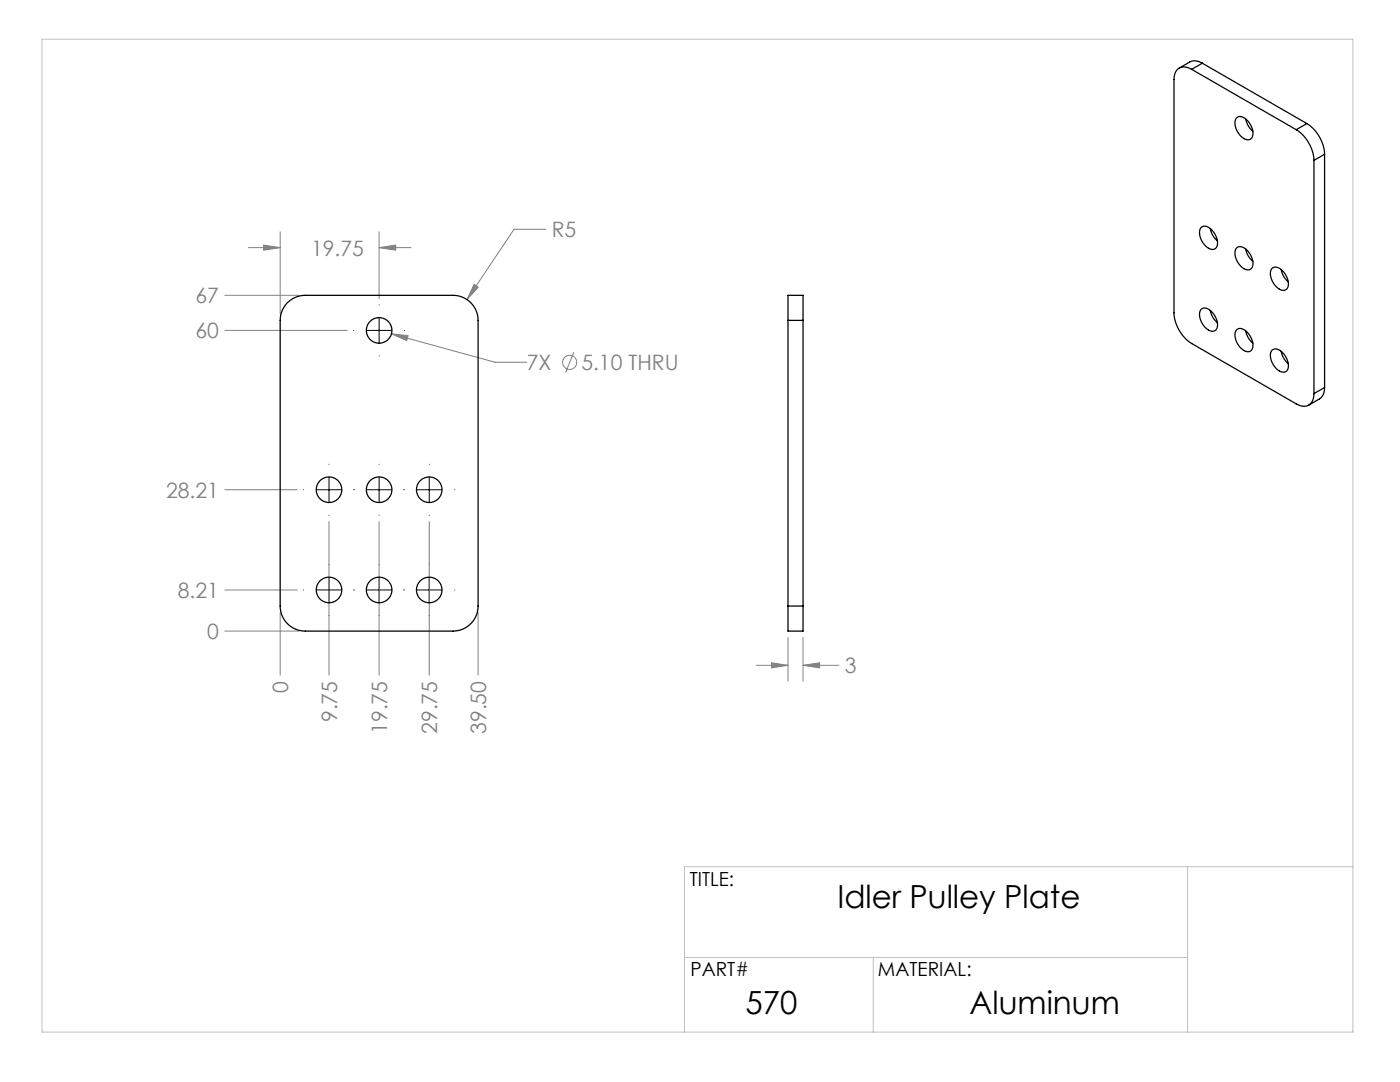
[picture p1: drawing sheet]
<svg xmlns="http://www.w3.org/2000/svg" width="279mm" height="216mm" viewBox="0 0 279 216" stroke-linecap="round" stroke-linejoin="round" font-family="sans-serif">
<g fill="none" stroke="#808080" stroke-width=".2">
<path d="M44.9 58.9h14.7M49.6 49.4h6.3M52.6 48.9l3.3 .5-3.3 .5zM55.9 46.2v16.5M75.7 49.4l3.3-.5v1zM75.7 46.2v13.4M75.7 49.4h6.3M94.6 56.7l.9 .6-2.3 2.5zM108.9 45.7h-6.3l-9.4 14.1M44.9 65.9h24.4M78.1 66.6l3.3 .4-.2 1zM78.1 66.6l20.7 5.7h6.3"/>
<path d="M114.5 70.3l-1.6 4M44.9 97.7h14.4M44.9 117.7h14.4M65.7 104.1v30.6M75.7 104.1v30.6M85.7 104.1v30.6M44.9 125.9h14.7M55.9 122.2v12.5M95.4 122.2v12.5M150.9 132.8h6.4M154 132.3l3.3 .5-3.3 .5zM157.3 127.2v8.7"/>
<path d="M160.3 132.8l3.3-.5v1zM160.3 127.2v8.7M160.3 132.8h7.1"/>
<circle cx="113.7" cy="72.3" r="1.41"/>
</g>
<g fill="none" stroke="#000" stroke-width=".2">
<path d="M70.6 65.9h.1M73.1 65.9h5.1M75.7 60.8h.1M75.7 63.4v5.1M75.7 71h.1M80.7 65.9h.1M60.6 97.7h.1M63.1 97.7h5.1M65.7 92.6h.1M65.7 95.2v5.1M70.6 97.7h.1M70.7 97.7h.1"/>
<path d="M73.1 97.7h5.1M75.7 92.6h.1M75.7 95.2v5.1M80.6 97.7h.1M80.7 97.7h.1M83.1 97.7h5.1M85.7 92.6h.1M85.7 95.2v5.1M90.7 97.7h.1M60.6 117.7h.1M63.1 117.7h5.1M65.7 102.8h.1"/>
<path d="M65.7 112.6h.1M65.7 115.2v5.1M70.6 117.7h.1M70.7 117.7h.1M73.1 117.7h5.1M75.7 102.8h.1M75.7 112.6h.1M75.7 115.2v5.1M80.6 117.7h.1M80.7 117.7h.1M83.1 117.7h5.1M85.7 102.8h.1"/>
<path d="M85.7 112.6h.1M85.7 115.2v5.1M90.7 117.7h.1M65.7 122.8h.1M75.7 122.8h.1M85.7 122.8h.1"/>
</g>
<path d="M8.4 7.8h261.6v198.1h-261.6zM237 172.9v33M270 172.9h-133.4v33M136.6 191h100.4M174.3 191v14.9" fill="none" stroke="#c0c0c0" stroke-width=".2"/>
<path d="M52.6 48.9l3.3 .5-3.3 .5zM75.7 49.4l3.3-.5v1zM94.6 56.7l-1.4 3.1 2.3-2.5zM78.1 66.6l3.1 1.4 .2-1zM154 132.3l3.3 .5-3.3 .5zM160.3 132.8l3.3-.5v1z" fill="#808080"/>
<g fill="none" stroke="#000" stroke-width=".25">
<path d="M237.8 13.8a2.16 2.16 0 0 0-2.5-.2 2.16 2.16 0 0 0-1 2.3v46.5a7.8 7.8 0 0 0 3.5 6.1l20.9 12.1a2.16 2.16 0 0 0 2.5 .2 2.16 2.16 0 0 0 1-2.3M237.8 13.8l20.9 12.1M240 12.6a2.47 2.47 0 0 0-2.5-.2l-2.2 1.2M240 12.6l-2.2 1.2M240 12.6l20.8 12.1M246.8 23.5a1.68 1.68 0 0 1 2.3 .8 2.75 2.75 0 0 1 .5 3.4 1.85 1.85 0 0 1-2.3-1 2.87 2.87 0 0 1-.5-3.2zM248.6 23.7a4.2 4.2 0 0 0 1.4 2.5M258.7 25.9a7.8 7.8 0 0 1 3.5 6.1M260.8 24.7a7.8 7.8 0 0 1 3.5 6.1M260.8 24.7l-2.1 1.2M262.2 32v46.5M264.3 30.8l-2.1 1.2"/>
<path d="M264.3 30.8v46.5M239.7 45.4a1.68 1.68 0 0 1 2.4 .7 2.75 2.75 0 0 1 .5 3.5 1.85 1.85 0 0 1-2.4-1 2.87 2.87 0 0 1-.5-3.2zM241.5 45.6a4.2 4.2 0 0 0 1.5 2.5M246.8 49.5a1.68 1.68 0 0 1 2.3 .7 2.75 2.75 0 0 1 .5 3.5 1.85 1.85 0 0 1-2.3-1 2.87 2.87 0 0 1-.5-3.2zM248.6 49.7a4.2 4.2 0 0 0 1.4 2.4M253.9 53.6a1.68 1.68 0 0 1 2.3 .7 2.75 2.75 0 0 1 .5 3.4 1.85 1.85 0 0 1-2.4-.9 2.87 2.87 0 0 1-.4-3.2zM255.7 53.8a4.2 4.2 0 0 0 1.4 2.4M57.2 60.6a5 5 0 0 1 3.7-1.7h29.5a5 5 0 0 1 5 5v57a5 5 0 0 1-5 5h-29.5a5 5 0 0 1-5-5v-57l.3-1.5 .4-1zM157.3 63.9v-5h3v5M157.3 63.9v57M157.3 63.9h3M160.3 63.9v57"/>
<path d="M239.7 61.7a1.68 1.68 0 0 1 2.4 .8 2.75 2.75 0 0 1 .5 3.4 1.85 1.85 0 0 1-2.4-1 2.87 2.87 0 0 1-.5-3.2zM241.5 61.9a4.2 4.2 0 0 0 1.5 2.5M246.8 65.8a1.68 1.68 0 0 1 2.3 .8 2.75 2.75 0 0 1 .5 3.4 1.85 1.85 0 0 1-2.3-1 2.87 2.87 0 0 1-.5-3.2zM248.6 66a4.2 4.2 0 0 0 1.4 2.5M253.9 69.9a1.68 1.68 0 0 1 2.3 .7 2.75 2.75 0 0 1 .5 3.5 1.85 1.85 0 0 1-2.4-1 2.87 2.87 0 0 1-.4-3.2zM255.7 70.1a4.2 4.2 0 0 0 1.4 2.5M264.3 77.3a2.47 2.47 0 0 1-1 2.3l-2.1 1.2M264.3 77.3l-2.1 1.2M157.3 120.9v5h3v-5M157.3 120.9h3"/>
<circle cx="75.7" cy="65.9" r="2.55"/>
<circle cx="65.7" cy="97.7" r="2.55"/>
<circle cx="75.7" cy="97.7" r="2.55"/>
<circle cx="85.7" cy="97.7" r="2.55"/>
<circle cx="65.7" cy="117.7" r="2.55"/>
<circle cx="75.7" cy="117.7" r="2.55"/>
<circle cx="85.7" cy="117.7" r="2.55"/>
</g>
<g font-size="6.3">
<text x="167.1" y="181.3">Idler Pulley Plate</text>
<text x="148.8" y="202.3">570</text>
<text x="193.5" y="202.3">Aluminum</text>
</g>
<g font-size="4.2" fill="#808080">
<text x="110.1" y="47.3">R5</text>
<text x="62.1" y="51">19.75</text>
<text x="39" y="60.5">67</text>
<text x="39" y="67.5">60</text>
<text x="105.1" y="73.9">7X</text>
<text x="116" y="73.9">5.10 THRU</text>
<text x="33.1" y="99.3">28.21</text>
<text x="35.5" y="119.3">8.21</text>
<text x="41.3" y="127.5">0</text>
<text x="168.6" y="134.4">3</text>
<text x="57.5" y="138.2" transform="rotate(-90 57.5 138.2)">0</text>
<text x="67.3" y="144.1" transform="rotate(-90 67.3 144.1)">9.75</text>
<text x="77.3" y="146.4" transform="rotate(-90 77.3 146.4)">19.75</text>
<text x="87.3" y="146.4" transform="rotate(-90 87.3 146.4)">29.75</text>
<text x="97" y="146.4" transform="rotate(-90 97 146.4)">39.50</text>
</g>
<g font-size="3.9">
<text x="137.7" y="176.8">TITLE:</text>
<text x="137.8" y="194.8">PART#</text>
<text x="175.2" y="194.8">MATERIAL:</text>
</g>
</svg>
